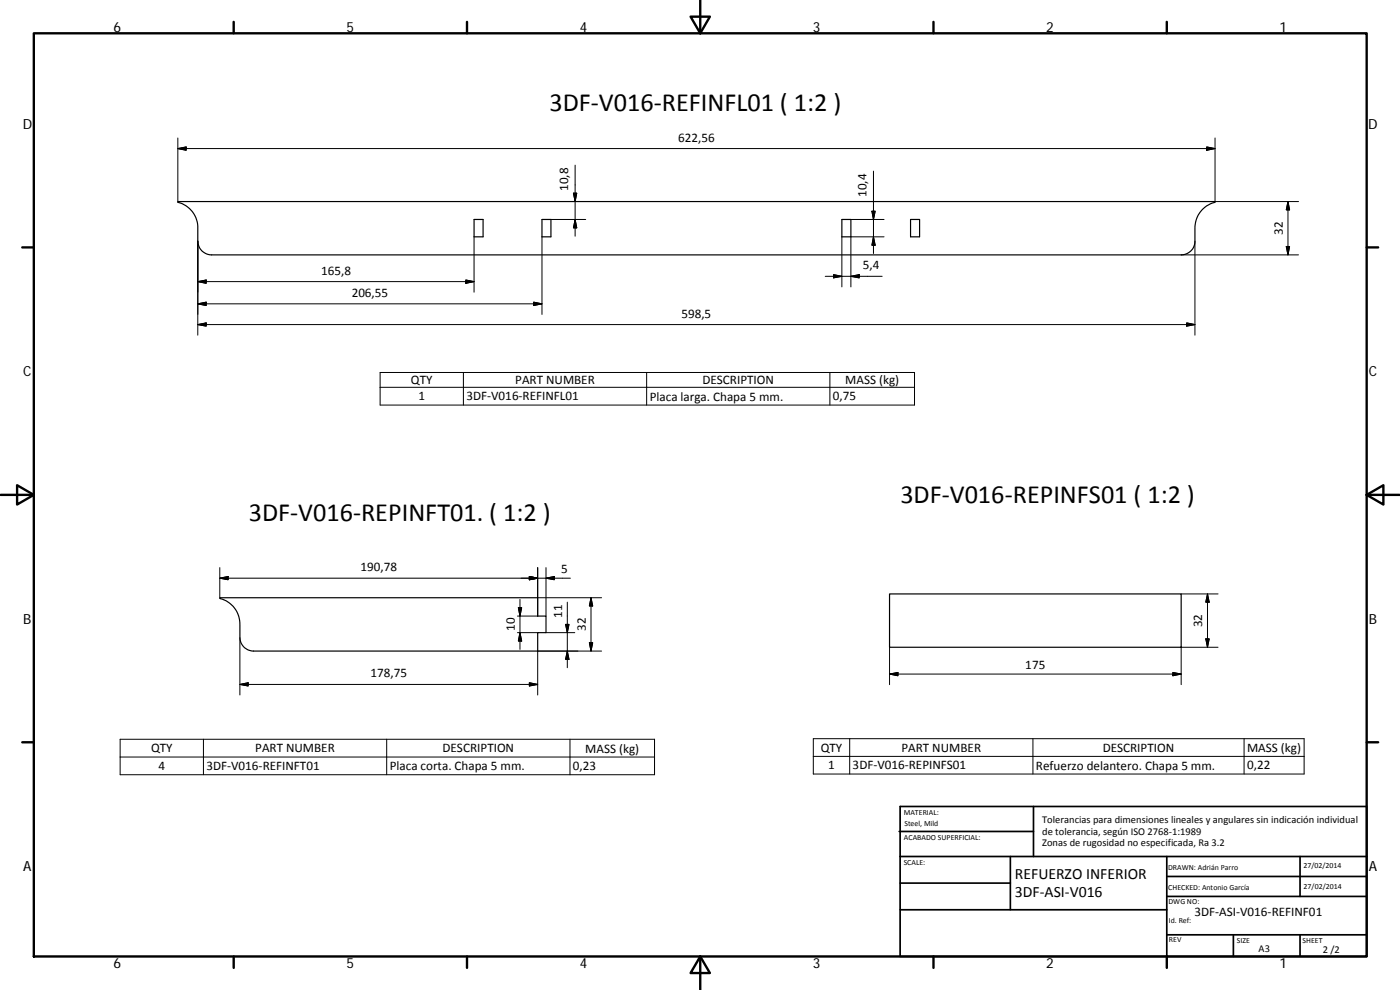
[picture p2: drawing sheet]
<svg xmlns="http://www.w3.org/2000/svg" width="420mm" height="297mm" viewBox="0 0 420 297" stroke-linecap="round" stroke-linejoin="round" font-family="sans-serif">
<path d="M53.4 60.5l311.2 .1a8.3 8.3 0 0 0-6 7.9v3.8a4.1 4.1 0 0 1-4.1 4.2h-291a4.1 4.1 0 0 1-4.1-4.2v-3.8a8.2 8.2 0 0 0-6-7.9zM142.3 65.8h2.7v5.3h-2.7zM162.7 65.8h2.6v5.3h-2.6zM252.7 65.8h2.7v5.3h-2.7zM273.3 65.8h2.7v5.3h-2.7zM66 179.4l95.4-.1v5.5h2.5v5h-2.5v5.5h-85.3a4.1 4.1 0 0 1-4.1-4v-4a8 8 0 0 0-6-7.8zM267 178.2h87.5v16h-87.5z" fill="none" stroke="#000" stroke-width=".36"/>
<g fill="none" stroke="#000" stroke-width=".71">
<path d="M10.1 10h400.1v277h-400.1zM70.1 6.6v3.4M140.2 6.6v3.4M207.3 5h5.8l-2.9 5zM210.2 0v10M280.2 6.6v3.4M350.2 6.6v3.4M6.7 74.2h3.4M410.2 74.2h3.4M.2 148.5h9.9M5.1 145.6l5 2.9-5 2.9zM410.2 148.5l5-2.9v5.8z"/>
<path d="M410.2 148.5h9.9M6.7 222.7h3.4M410.2 222.7h3.4M70.1 287v3.4M140.2 287v3.4M210.2 287l2.9 5h-5.8zM210.2 287v10M280.2 287v3.4M350.2 287v3.4"/>
</g>
<g fill="none" stroke="#000" stroke-width=".51">
<path d="M269.8 249.5h40.4M270.1 257h140.1M270.1 242h140.1v45h-140.1zM303.2 257v16M310.2 242v15M350.2 257v30M390.2 257v12M270.1 273h80.1M270.1 265h33.1M350.2 269h60M350.2 263h60M350.2 280.5h60"/>
<path d="M370.2 280.5v6.5M390.2 280.5v6.5"/>
</g>
<g fill="none" stroke="#000" stroke-width=".3">
<path d="M53.4 41.4v19.2M53.4 44.6l2.5-.5v1zM53.4 44.6h311.2M172.1 58h1l-.5 2.5zM172.6 49.6v21.3M262.1 51.4v24.7M362.2 44.1l2.4 .5-2.4 .5zM364.6 41.4v19.2M59.4 72.3v28.3M142.3 71.1v16.6M162.7 71.1v23.2M165.3 65.8h10.5"/>
<path d="M172.6 65.8l.5 2.6h-1zM252.7 71.1v15M255.4 65.8h9.9M261.7 63.4h.9l-.5 2.4zM262.1 71.1l.5 2.5h-.9zM265.3 71.1h-9.9v15M354.5 76.5h35.2M358.6 72.3v28.3M364.5 60.5h25.2M386 74h1l-.5 2.5zM386.5 60.5v16M386.5 60.5l.5 2.5h-1z"/>
<path d="M59.4 97.4l2.5-.5v1zM59.4 84.5l2.5-.5v1zM59.4 91.2l2.5-.5v1zM59.4 97.4h299.2M59.4 84.5h82.9M59.4 91.2h103.3M139.8 84l2.5 .5-2.5 .5zM160.2 90.7l2.5 .5-2.5 .5zM247.7 82.9h17M250.2 82.4l2.5 .5-2.5 .5zM255.4 82.9l2.5-.5v1zM356.1 96.9l2.5 .5-2.5 .5z"/>
<path d="M114.1 111.8h160.4v9.7h-160.4zM114.1 116.2h160.4M139.1 111.8v9.7M194.1 111.8v9.7M249.1 111.8v9.7M66 170.3v9.2M66 173.5l2.5-.5v.9zM156.1 179.9v14.9M158.9 173l2.5 .5-2.5 .4zM161.4 170.3v14.5h-6.1M161.4 179.3h19.1M163.9 173.5l2.5-.5v.9z"/>
<path d="M163.9 170.3v14.5M171.2 173.5h-105.2M177.4 179.3v16M177.4 179.3l.5 2.5h-1zM354.5 178.2h11.1M362.4 178.2l.5 2.5h-1zM362.4 178.2v16M72 191.3v17.2M155.3 189.8h6.1M155.6 182.3h1l-.5 2.5zM156.1 189.8l.5 2.5h-1zM163.9 189.8h8.6"/>
<path d="M169.7 187.3h1.1l-.5 2.5zM170.3 180.7v19.6M170.3 195.3l.5 2.5h-1.1zM176.9 192.8h1l-.5 2.5zM180.5 195.3h-19.1v13.2M267 194.2v11.2M361.9 191.7h1l-.5 2.5zM365.6 194.2h-11.1v11.2M72 205.4l2.5-.5v.9zM72 205.4h89.4M158.9 204.9l2.5 .5-2.5 .4zM267 202.2l2.5-.4v1z"/>
<path d="M267 202.2h87.5M352 201.8l2.5 .4-2.5 .6zM36.1 221.8h160.3v10.7h-160.3zM36.1 227.1h160.3M61.1 221.8v10.7M116 221.8v10.7M171.1 221.8v10.7M244.1 221.6h147.3v10.6h-147.3zM244.1 226.9h147.3M255 221.6v10.6M310 221.6v10.6M373.4 221.6v10.6"/>
</g>
<g fill="#000" stroke="#000" stroke-width=".3">
<path d="M53.4 44.6l2.5-.5v1zM172.1 58h1l-.5 2.5zM362.2 44.1l2.4 .5-2.4 .5zM172.6 65.8l.5 2.6h-1zM261.7 63.4h.9l-.5 2.4zM262.1 71.1l.5 2.5h-.9zM386 74h1l-.5 2.5zM386.5 60.5l.5 2.5h-1zM59.4 97.4l2.5-.5v1zM59.4 84.5l2.5-.5v1zM59.4 91.2l2.5-.5v1zM139.8 84l2.5 .5-2.5 .5z"/>
<path d="M160.2 90.7l2.5 .5-2.5 .5zM250.2 82.4l2.5 .5-2.5 .5zM255.4 82.9l2.5-.5v1zM356.1 96.9l2.5 .5-2.5 .5zM66 173.5l2.5-.5v.9zM158.9 173l2.5 .5-2.5 .4zM163.9 173.5l2.5-.5v.9zM155.6 182.3h1l-.5 2.5zM156.1 189.8l.5 2.5h-1zM169.7 187.3h1.1l-.5 2.5zM170.3 195.3l.5 2.5h-1.1zM176.9 192.8h1l-.5 2.5z"/>
<path d="M177.4 179.3l.5 2.5h-1zM361.9 191.7h1l-.5 2.5zM362.4 178.2l.5 2.5h-1zM72 205.4l2.5-.5v.9zM158.9 204.9l2.5 .5-2.5 .4zM267 202.2l2.5-.4v1zM352 201.8l2.5 .4-2.5 .6z"/>
</g>
<g font-size="7.9">
<text x="164.9" y="33.3">3DF‐V016‐REFINFL01 ( 1:2 )</text>
<text x="270.2" y="150.9">3DF‐V016‐REPINFS01 ( 1:2 )</text>
<text x="74.6" y="156.4">3DF‐V016‐REPINFT01. ( 1:2 )</text>
</g>
<g font-size="4.7">
<text x="304.6" y="263.8">REFUERZO INFERIOR</text>
<text x="304.6" y="269.2">3DF‐ASI‐V016</text>
</g>
<g font-size="4.2">
<text x="34" y="9.6">6</text>
<text x="104" y="9.6">5</text>
<text x="174" y="9.6">4</text>
<text x="244" y="9.6">3</text>
<text x="314" y="9.6">2</text>
<text x="384" y="9.6">1</text>
<text x="6.8" y="38.7">D</text>
<text x="410.6" y="38.7">D</text>
<text x="7" y="112.9">C</text>
<text x="410.8" y="112.9">C</text>
<text x="7" y="187.1">B</text>
<text x="410.8" y="187.1">B</text>
<text x="7" y="261.3">A</text>
<text x="410.8" y="261.3">A</text>
<text x="34" y="290.4">6</text>
<text x="104" y="290.4">5</text>
<text x="174" y="290.4">4</text>
<text x="244" y="290.4">3</text>
<text x="314" y="290.4">2</text>
<text x="384" y="290.4">1</text>
</g>
<g font-size="3.9">
<text x="203.5" y="42.5">622,56</text>
<text x="170.5" y="57.3" transform="rotate(-90 170.5 57.3)">10,8</text>
<text x="260.1" y="59.1" transform="rotate(-90 260.1 59.1)">10,4</text>
<text x="385" y="70.5" transform="rotate(-90 385 70.5)">32</text>
<text x="96.4" y="82.4">165,8</text>
<text x="259" y="80.8">5,4</text>
<text x="105.5" y="89.1">206,55</text>
<text x="204.5" y="95.3">598,5</text>
<text x="123.3" y="115.3">QTY</text>
<text x="154.6" y="115.3">PART NUMBER</text>
<text x="210.8" y="115.3">DESCRIPTION</text>
<text x="253.7" y="115.4">MASS (kg)</text>
<text x="125.6" y="120.1">1</text>
<text x="140" y="120.1">3DF‐V016‐REFINFL01</text>
<text x="195" y="120.2">Placa larga. Chapa 5 mm.</text>
<text x="249.9" y="120.1">0,75</text>
<text x="108.2" y="171.4">190,78</text>
<text x="168.4" y="171.9">5</text>
<text x="168.7" y="185.4" transform="rotate(-90 168.7 185.4)">11</text>
<text x="154.5" y="189.3" transform="rotate(-90 154.5 189.3)">10</text>
<text x="175.8" y="189.3" transform="rotate(-90 175.8 189.3)">32</text>
<text x="360.8" y="188.2" transform="rotate(-90 360.8 188.2)">32</text>
<text x="111.2" y="203.2">178,75</text>
<text x="307.7" y="200.7">175</text>
<text x="45.3" y="225.7">QTY</text>
<text x="76.6" y="225.7">PART NUMBER</text>
<text x="132.8" y="225.7">DESCRIPTION</text>
<text x="175.7" y="225.8">MASS (kg)</text>
<text x="246.3" y="225.5">QTY</text>
<text x="270.6" y="225.5">PART NUMBER</text>
<text x="330.9" y="225.5">DESCRIPTION</text>
<text x="374.3" y="225.6">MASS (kg)</text>
<text x="47.6" y="231">4</text>
<text x="62" y="231">3DF‐V016‐REFINFT01</text>
<text x="117" y="231.1">Placa corta. Chapa 5 mm.</text>
<text x="171.9" y="231">0,23</text>
<text x="248.5" y="230.8">1</text>
<text x="255.9" y="230.8">3DF‐V016‐REPINFS01</text>
<text x="310.9" y="230.9">Refuerzo delantero. Chapa 5 mm.</text>
<text x="374.3" y="230.8">0,22</text>
<text x="358.5" y="274.9">3DF‐ASI‐V016‐REFINF01</text>
</g>
<g font-size="3.1">
<text x="312.8" y="246.8">Tolerancias para dimensiones lineales y angulares sin indicación individual</text>
<text x="312.8" y="250.4">de tolerancia, según ISO 2768‐1:1989</text>
<text x="312.8" y="254">Zonas de rugosidad no especificada, Ra 3.2</text>
<text x="377.7" y="285.6">A3</text>
<text x="397" y="285.9">2 /2</text>
</g>
<g font-size="2.4">
<text x="271.2" y="244.4">MATERIAL:</text>
<text x="271.3" y="251.9">ACABADO SUPERFICIAL:</text>
<text x="271.4" y="247.9">Steel, Mild</text>
<text x="271.2" y="259.7">SCALE:</text>
<text x="350.6" y="260.9">DRAWN: Adrián Parro</text>
<text x="391.2" y="260.6">27/02/2014</text>
<text x="350.6" y="267">CHECKED: Antonio García</text>
<text x="391.2" y="266.6">27/02/2014</text>
<text x="350.7" y="271.4">DWG NO:</text>
<text x="350.8" y="276.8">Id. Ref:</text>
<text x="350.8" y="282.8">REV</text>
<text x="371.2" y="282.9">SIZE</text>
<text x="390.9" y="282.9">SHEET</text>
</g>
</svg>
